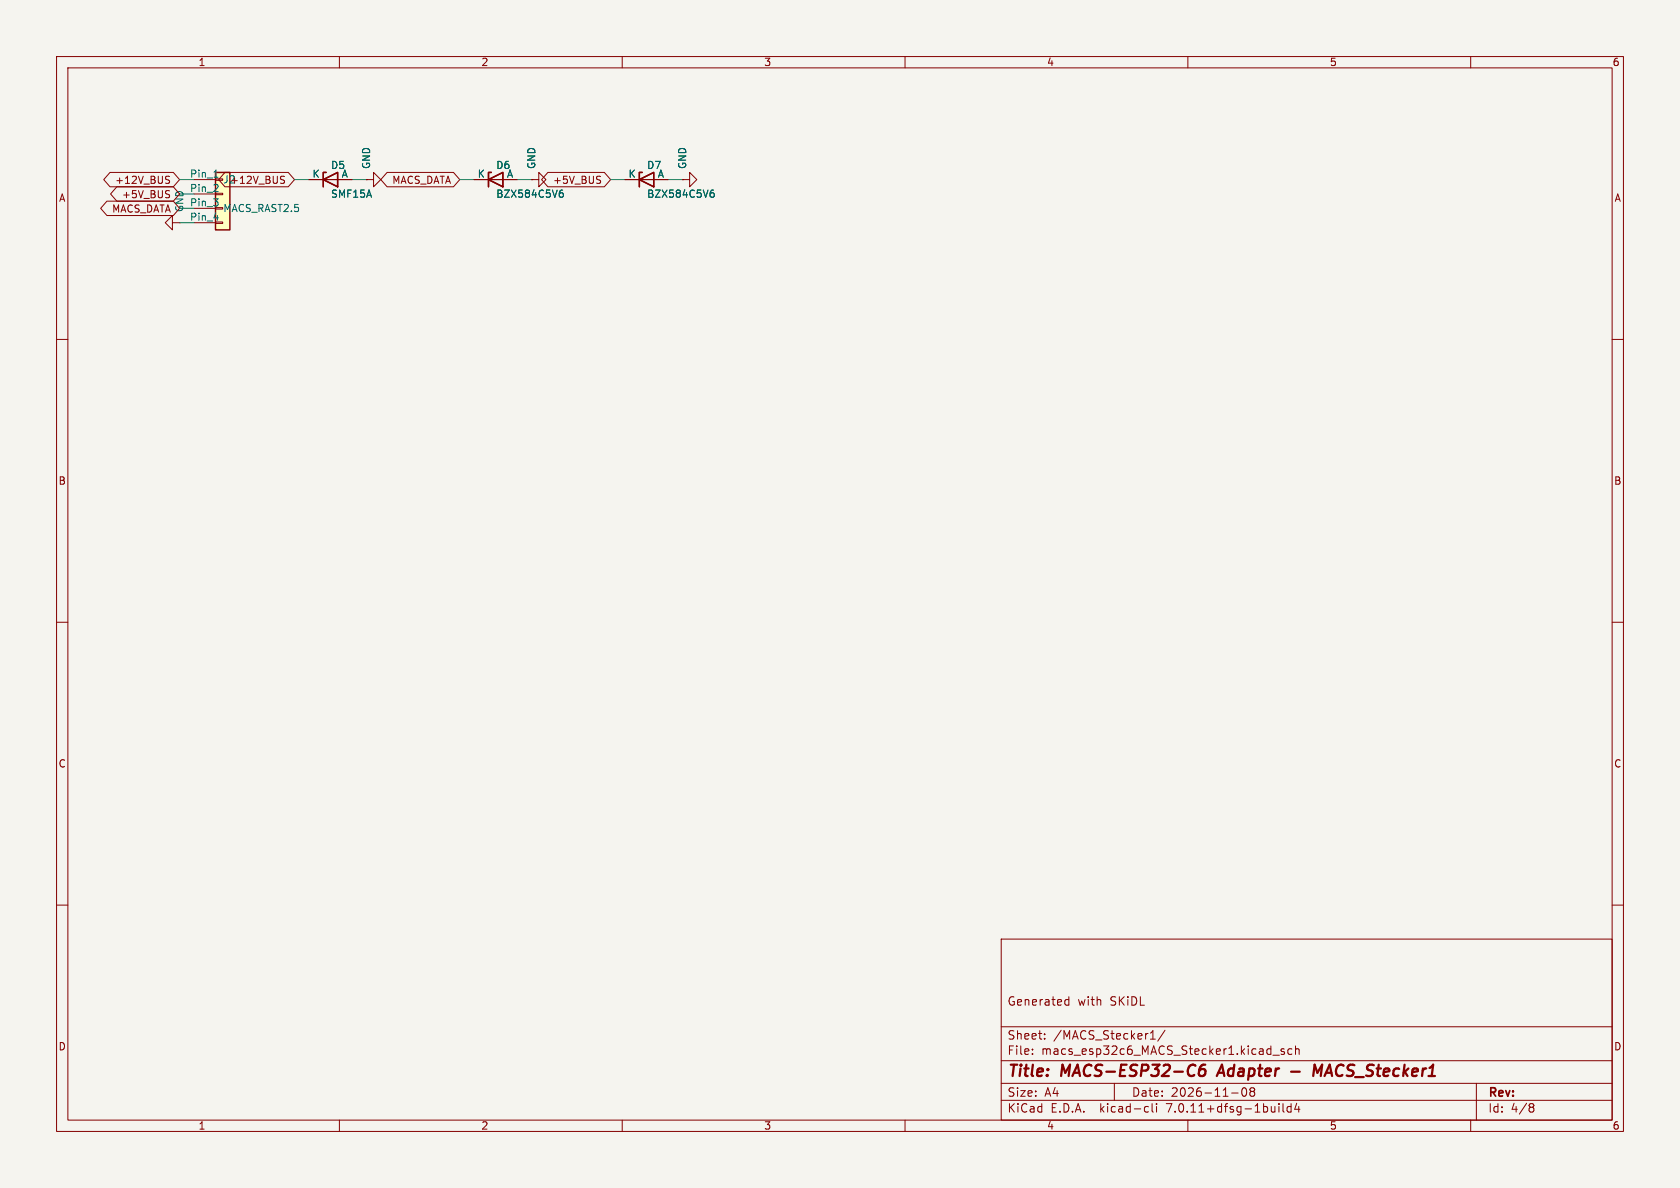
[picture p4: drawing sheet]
<svg xmlns="http://www.w3.org/2000/svg" width="297mm" height="210mm" viewBox="0 0 297 210" stroke-linecap="round" stroke-linejoin="round" font-family="sans-serif">
<path d="M0 0h297v210h-297z" fill="#f5f4ef" stroke="#f5f4ef" stroke-width=".18"/>
<g fill="none" stroke="#840000" stroke-width=".18">
<path d="M10 10h277v190h-277zM12 12h273v186h-273zM60 10v2M110 10v2M160 10v2M210 10v2M260 10v2M18.9 35.6h11.7l1.1 1.2-1.1 1.3h-11.7l-1.1-1.3zM19.4 30.5h11.2l1.1 1.3-1.1 1.2h-11.2l-1.1-1.2zM20.7 33h9.9l1.1 1.3-1.1 1.3h-9.9l-1.2-1.3zM29.5 31.8l.4 .1 .1 .3-.3 .2h-.3M29.5 31.2h.5"/>
<path d="M29.7 34.4l.3 .2-.3 .4M29.8 33.7l.2 .1M30.5 39.4v-1.3l-1.3 1.3 1.3 1.2v-1.2h1.2M31.7 39.4h.1M34.3 31.8h3.8M34.3 34.3h3.8M34.3 36.8h3.8M34.3 39.4h3.8M38.1 39.2h1.3v.3h-1.3zM38.1 36.7h1.3v.3h-1.3zM38.1 34.2h1.3v.2h-1.3zM38.1 31.6h1.3v.3h-1.3z"/>
<path d="M39.8 30.5h11.2l1.1 1.3-1.1 1.2h-11.2l-1.1-1.2zM49.8 31.8l.4 .1 .1 .3-.2 .2h-.3M49.8 31.2h.5M54.6 31.8h7.6M64.8 31.8h1.2v-1.3l1.3 1.3-1.3 1.2v-1.2M64.8 31.8h.1M68.4 30.5h11.8l1.1 1.3-1.1 1.2h-11.8l-1.1-1.2zM83.8 31.8h7.6M94 31.8h1.2v-1.3l1.3 1.3-1.3 1.2v-1.2M94 31.8h.1M96.9 30.5h9.9l1.1 1.3-1.1 1.2h-9.9l-1.2-1.2zM105.9 31.8l.3 .3-.3 .3"/>
<path d="M106 31.2h.2M110.5 31.8h7.6M120.6 31.8h1.3v-1.3l1.3 1.3-1.3 1.2v-1.2M120.6 31.8h.1M10 60h2M285 60h2M10 110h2M285 110h2M10 160h2M285 160h2M177 166h108v32h-108zM188.4 177.6h.6"/>
<path d="M188.4 176.8h.6M189 176.2v1.5M60 198v2M110 198v2M160 198v2M177 194.5h108M177 191.5h108M177 187.5h108M177 181.5h108M182.5 186.3v.1M182.5 185.5v.1M184.7 183.6v.1"/>
<path d="M184.7 182.8v.1M197 191.5v3M202.6 195.6l.4 .1M203 196.5l-.4 .1M203.4 183.7h.8M203.5 182.6l.3-.4v1.5M203.7 195.1v1.3l.2 .2M204.5 195.1v.1M204.5 195.6v1M206 182.1l-1.3 2M210 198v2M217.7 193.2h1.2"/>
<path d="M219.7 192.4a.81 .81 0 0 0 .3 1.4l.2-.1 .2-.5-.2-.8M221 192.4v.3l.2 .2M221.2 192.9l-.2 .3v.3l.2 .3 .5-.1 .1-.2-.1-.4-.2-.2M221.2 192.9h.3M221.7 192.4l.1 .3-.3 .2M225 186.5h1.2M226.1 195.1v.1M226.1 195.6v1M226.8 195.1v1.3l.2 .2M227 185.5l-.3-.1-.2 .2v.2l.5 .2v.3h-.5M228.2 195.7l-.4-.1-.3 .3v.4l.2 .2h.5M228.2 195.1v1.5"/>
<path d="M228.4 185.5l-.4-.1-.3 .3v.4l.1 .2h.6M229 185.5l.2-.1 .4 .1 .1 .9M229 184.9v1.5M229.2 195l-.3 1.1h.9M229.6 195.6v1M260 198v2M261 191.5v6.5M270.6 195.1h.3l.3 .3-.3 .3M270.6 195.7h.3M270.9 195.7l.2 .2 .1 .4-.3 .3h-.3"/>
</g>
<path d="M211 188.2l.3 .2M211.1 190l-.1 .1M213.1 188.2a.91 .91 0 0 0-1.1 .9l-.1 .7 .2 .3a.66 .66 0 0 0 1-.3v-.4l-.1-.3a.66 .66 0 0 0-1 .3M216 188.2l-.9 2M228.3 189.4h1.5M232.2 190.2l.2-2 .5 1.4 .8-1.4-.2 2" fill="none" stroke="#840000" stroke-width=".4"/>
<path d="M38.1 30.5h2.5v10.1h-2.5zM57.1 31.8l2.6-1.3v2.5zM57.7 30.5h-.6v2.5M86.4 31.8l2.5-1.3v2.5zM86.9 30.5h-.5v2.5M113 31.8l2.6-1.3v2.5zM113.5 30.5h-.5v2.5" fill="none" stroke="#840000" stroke-width=".25"/>
<path d="M37.8 33.9h.8M37.8 31.3h.8M37.8 38.5h.8M38.5 32.7v.4M99 34.1h.4l.2 .2-.1 .5h-.5M99.5 33.6l-.4 .1-.2 .2M125.7 34.1h.3l.3 .2-.2 .5h-.4M126.1 33.6l-.3 .1-.2 .2" fill="none" stroke="#006464" stroke-width=".18"/>
<path d="M38.1 30.5h2.5v10.1h-2.5z" fill="#ffffc2" stroke="#ffffc2" stroke-width=".18"/>
<path d="M31.7 31.8h2.6M31.7 39.4h2.6M31.7 36.8h2.6M31.7 34.3h2.6M52.1 31.8h2.5M62.2 31.8h2.6M81.3 31.8h2.5M91.4 31.8h2.6M107.9 31.8h2.6M118.1 31.8h2.5" fill="none" stroke="#009600" stroke-width=".18"/>
<g font-size="2.8" fill="#840000">
<text x="178" y="190.9">Title:</text>
<text x="187.7" y="190.9">MACS-ESP32-C6</text>
<text x="216.3" y="190.9">Adapter</text>
<text x="234.6" y="190.9">MACS_Stecker1</text>
</g>
<g font-size="2.1" fill="#840000">
<text x="178" y="178">Generated</text>
<text x="190.5" y="178">with</text>
<text x="196.3" y="178">SKiDL</text>
<text x="178" y="184">Sheet:</text>
<text x="186.2" y="184">/MACS_Stecker1/</text>
<text x="178" y="186.7">File:</text>
<text x="184.1" y="186.7">macs_esp32c6_MACS_Stecker1.kicad_sch</text>
<text x="178" y="196.9">KiCad</text>
<text x="178" y="194.1">Size:</text>
<text x="184.7" y="194.1">A4</text>
<text x="185.7" y="196.9">E.D.A.</text>
<text x="194.6" y="196.9">kicad-cli</text>
<text x="200" y="194.1">Date:</text>
<text x="206.5" y="196.9">7.0.11+dfsg-1build4</text>
<text x="207" y="194.1">2026-11-08</text>
<text x="263" y="194.3">Rev:</text>
<text x="263" y="196.9">Id:</text>
<text x="267.1" y="196.9">4/8</text>
</g>
<g font-size="1.8" fill="#840000">
<text x="35" y="11.9">1</text>
<text x="85" y="11.9">2</text>
<text x="135" y="11.9">3</text>
<text x="185" y="11.9">4</text>
<text x="235" y="11.9">5</text>
<text x="285" y="11.9">6</text>
<text x="10.3" y="35.9">A</text>
<text x="20.3" y="32.7">+12V_BUS</text>
<text x="21.5" y="35.2">+5V_BUS</text>
<text x="39.4" y="32.6">J2</text>
<text x="40.6" y="32.7">+12V_BUS</text>
<text x="69.2" y="32.7">MACS_DATA</text>
<text x="97.7" y="32.7">+5V_BUS</text>
<text x="285.3" y="35.9">A</text>
<text x="19.7" y="37.8">MACS_DATA</text>
<text x="10.3" y="85.9">B</text>
<text x="285.3" y="85.9">B</text>
<text x="10.3" y="135.9">C</text>
<text x="285.3" y="135.9">C</text>
<text x="10.3" y="185.9">D</text>
<text x="285.3" y="185.9">D</text>
<text x="35" y="199.9">1</text>
<text x="85" y="199.9">2</text>
<text x="135" y="199.9">3</text>
<text x="185" y="199.9">4</text>
<text x="235" y="199.9">5</text>
<text x="285" y="199.9">6</text>
</g>
<g font-size="1.8" fill="#006464">
<text x="65.6" y="30" transform="rotate(-90 65.6 30)">GND</text>
<text x="94.8" y="30" transform="rotate(-90 94.8 30)">GND</text>
<text x="121.5" y="30" transform="rotate(-90 121.5 30)">GND</text>
<text x="33.5" y="31.5">Pin_1</text>
<text x="33.5" y="34">Pin_2</text>
<text x="55.1" y="31.5">K</text>
<text x="58.4" y="30.1">D5</text>
<text x="58.4" y="35.2">SMF15A</text>
<text x="60.3" y="31.5">A</text>
<text x="84.4" y="31.5">K</text>
<text x="87.6" y="30.1">D6</text>
<text x="87.6" y="35.2">BZX584C5V6</text>
<text x="89.5" y="31.5">A</text>
<text x="111" y="31.5">K</text>
<text x="114.3" y="30.1">D7</text>
<text x="114.3" y="35.2">BZX584C5V6</text>
<text x="116.2" y="31.5">A</text>
<text x="32.6" y="37.6" transform="rotate(-90 32.6 37.6)">GND</text>
<text x="33.5" y="36.6">Pin_3</text>
<text x="33.5" y="39.1">Pin_4</text>
<text x="39.4" y="37.7">MACS_RAST2.5</text>
</g>
</svg>
